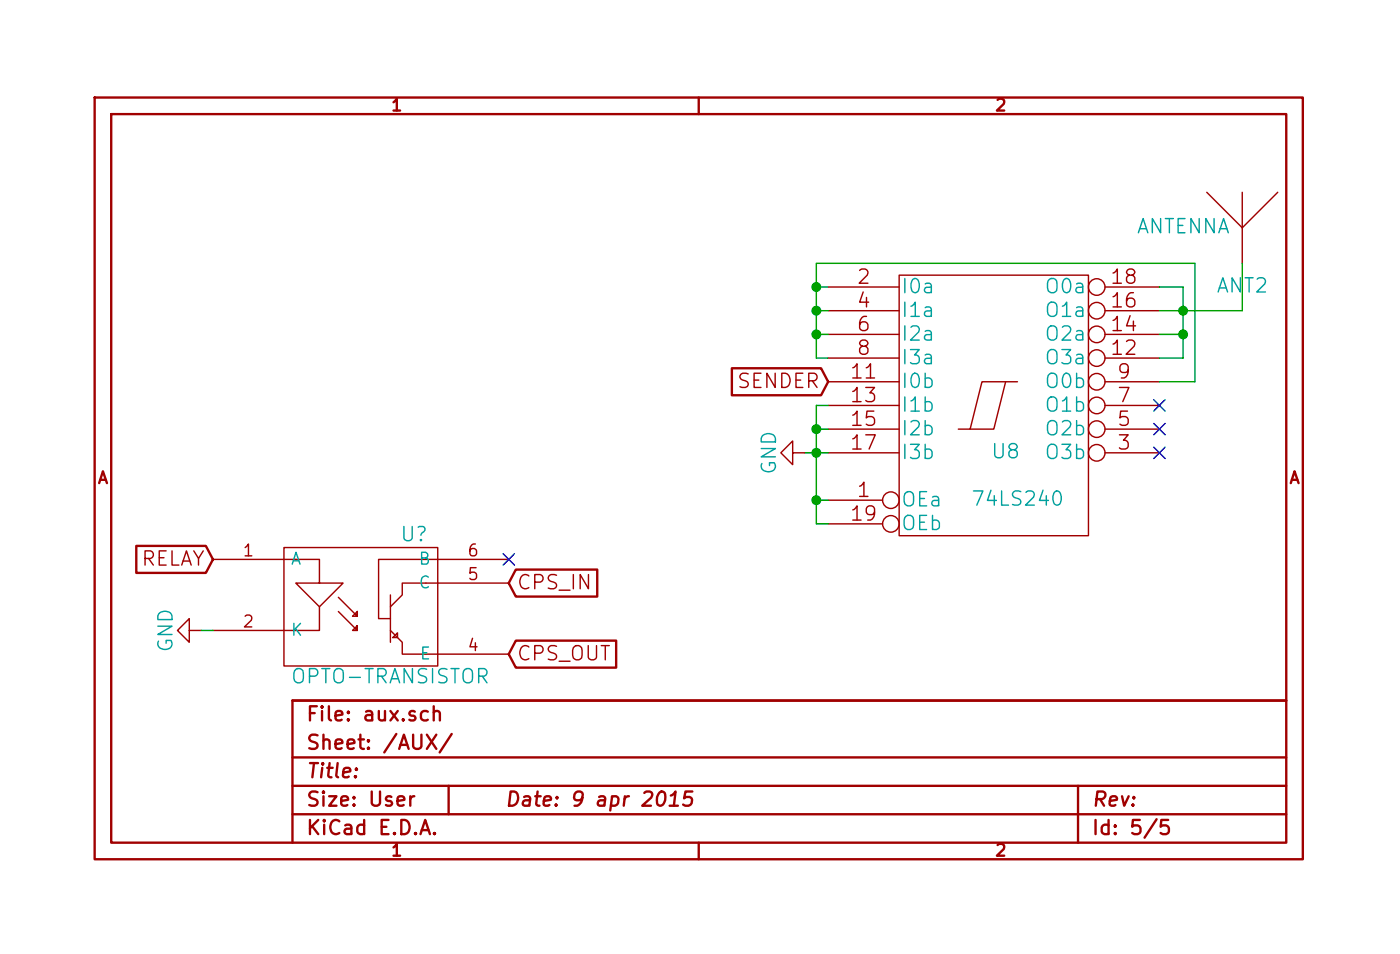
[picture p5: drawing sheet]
EESchema Schematic File Version 2
LIBS:power
LIBS:device
LIBS:transistors
LIBS:conn
LIBS:linear
LIBS:regul
LIBS:74xx
LIBS:cmos4000
LIBS:adc-dac
LIBS:memory
LIBS:xilinx
LIBS:special
LIBS:microcontrollers
LIBS:dsp
LIBS:microchip
LIBS:analog_switches
LIBS:motorola
LIBS:texas
LIBS:intel
LIBS:audio
LIBS:interface
LIBS:digital-audio
LIBS:philips
LIBS:display
LIBS:cypress
LIBS:siliconi
LIBS:opto
LIBS:atmel
LIBS:contrib
LIBS:valves
LIBS:rfcom
LIBS:dc-dc
LIBS:stm32
LIBS:diy_diodes
LIBS:relays
LIBS:sensors
LIBS:tracker-cache
EELAYER 27 0
EELAYER END
$Descr User 5906 4016
encoding utf-8
Sheet 5 5
Title ""
Date "9 apr 2015"
Rev ""
Comp ""
Comment1 ""
Comment2 ""
Comment3 ""
Comment4 ""
$EndDescr
Text GLabel 900  2350 0    60   Input ~ 0
RELAY
$Comp
L GND #PWR60
U 1 1
P 850 2650
F 0 "#PWR60" H 850 2400 60  0001 C CNN
F 1 "GND" H 850 2500 60  0000 C CNN
F 2 "" H 850 2650 60  0000 C CNN
F 3 "" H 850 2650 60  0000 C CNN
	1    850  2650
	0    1    1    0   
$EndComp
Text GLabel 2150 2750 2    60   Input ~ 0
CPS_OUT
Text GLabel 2150 2450 2    60   Input ~ 0
CPS_IN
$Comp
L 74LS240 U8
U 1 1
P 4200 1700
F 0 "U8" H 4250 1500 60  0000 C CNN
F 1 "74LS240" H 4300 1300 60  0000 C CNN
F 2 "~" H 4200 1700 60  0000 C CNN
F 3 "~" H 4200 1700 60  0000 C CNN
	1    4200 1700
	1    0    0    -1  
$EndComp
NoConn ~ 4900 1700
NoConn ~ 4900 1800
NoConn ~ 4900 1900
Wire Wire Line
	4900 1500 5000 1500
Wire Wire Line
	5000 1500 5000 1200
Wire Wire Line
	5000 1200 4900 1200
Wire Wire Line
	4900 1300 5250 1300
Connection ~ 5000 1300
Wire Wire Line
	4900 1400 5000 1400
Connection ~ 5000 1400
Wire Wire Line
	3500 1200 3450 1200
Wire Wire Line
	3450 1100 3450 1500
Wire Wire Line
	3450 1500 3500 1500
Wire Wire Line
	4900 1600 5050 1600
Wire Wire Line
	5050 1600 5050 1100
Wire Wire Line
	5050 1100 3450 1100
Connection ~ 3450 1200
Wire Wire Line
	3500 1300 3450 1300
Connection ~ 3450 1300
Wire Wire Line
	3500 1400 3450 1400
Connection ~ 3450 1400
Wire Wire Line
	3500 1700 3450 1700
Wire Wire Line
	3450 1700 3450 2200
Wire Wire Line
	3450 2200 3500 2200
Wire Wire Line
	3400 1900 3500 1900
Connection ~ 3450 1900
Wire Wire Line
	3500 1800 3450 1800
Connection ~ 3450 1800
Wire Wire Line
	3500 2100 3450 2100
Connection ~ 3450 2100
$Comp
L GND #PWR61
U 1 1
P 3400 1900
F 0 "#PWR61" H 3400 1650 60  0001 C CNN
F 1 "GND" H 3400 1750 60  0000 C CNN
F 2 "" H 3400 1900 60  0000 C CNN
F 3 "" H 3400 1900 60  0000 C CNN
	1    3400 1900
	0    1    1    0   
$EndComp
$Comp
L ANTENNA ANT2
U 1 1
P 5250 850
F 0 "ANT2" H 5250 500 60  0000 C CNN
F 1 "ANTENNA" H 5000 750 60  0000 C CNN
F 2 "~" H 5250 850 60  0000 C CNN
F 3 "~" H 5250 850 60  0000 C CNN
	1    5250 850 
	1    0    0    -1  
$EndComp
Wire Wire Line
	5250 1300 5250 1100
$Comp
L OPTO-TRANSISTOR U?
U 1 1
P 1550 2550
F 0 "U?" H 1750 2850 60  0000 C CNN
F 1 "OPTO-TRANSISTOR" H 1650 2250 60  0000 C CNN
F 2 "" H 1550 2550 60  0000 C CNN
F 3 "" H 1550 2550 60  0000 C CNN
	1    1550 2550
	1    0    0    -1  
$EndComp
NoConn ~ 2150 2350
Wire Wire Line
	850  2650 900  2650
Text GLabel 3500 1600 0    60   Input ~ 0
SENDER
$EndSCHEMATC
